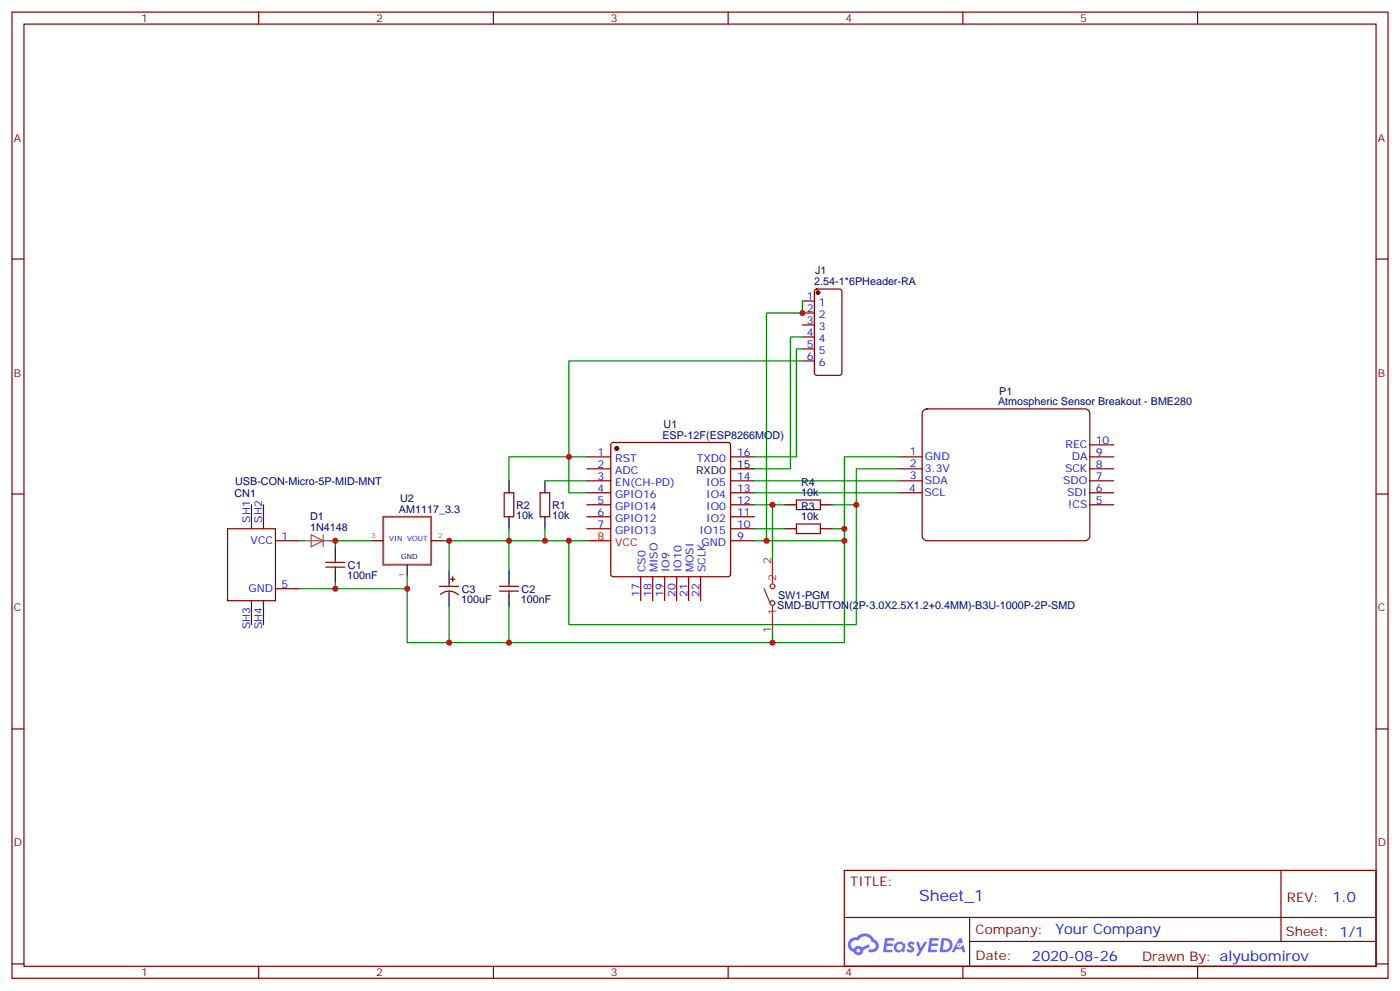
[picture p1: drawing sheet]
<svg xmlns="http://www.w3.org/2000/svg" width="412mm" height="292mm" viewBox="0 0 412 292" stroke-linecap="round" stroke-linejoin="round" font-family="sans-serif">
<g fill="none" stroke="#870000" stroke-width=".35">
<path d="M3.5 3.6h405.4v284.3h-405.4zM7.1 7.1h398.2v277.3h-398.2zM76.2 3.6v3.5M145.3 3.6v3.5M214.5 3.6v3.5M283.6 3.6v3.5M352.8 3.6v3.5M3.5 76.2h3.6M405.3 76.2h3.6M3.5 145.4h3.6M405.3 145.4h3.6M3.5 214.5h3.6"/>
<path d="M405.3 214.5h3.6M248.7 256.2h156.6v28.2h-156.6zM377.3 256.2v20.9M248.7 270h156.5M285.6 277.1h119.6M285.6 270v14.1M3.5 283.7h3.6M76.2 284.4v3.5M145.3 284.4v3.5M214.5 284.4v3.5M283.6 284.4v3.5M352.8 284.4v3.5"/>
<path d="M405.3 283.7h3.6"/>
</g>
<g fill="#5487ff">
<path d="M267.7 277.3a1.22 1.22 0 0 1 1.7 .3l-.4 .6a.47 .47 0 0 0-.3-.4 .47 .47 0 0 0-.5 .2l.1 .2a1.14 1.14 0 0 1 .8 1.7 1.14 1.14 0 0 1-1.9 0l-.2-.2 .5-.5 .7 .4a.29 .29 0 0 0 .3-.2 .29 .29 0 0 0-.2-.4 1.04 1.04 0 0 1-.6-1.7z"/>
<path d="M260.7 276.1h2.4l.3 .2-.2 .5h-1.8l-.1 .9h1.5l.3 .3-.3 .4h-1.6l-.2 1.1 1.7 .1 .2 .3-.2 .3h-2.6z"/>
<path d="M273.8 276.1h2.4l.3 .2-.1 .5h-1.8l-.2 .9h1.6l.3 .3-.4 .4h-1.6l-.1 1.1 1.7 .1 .2 .3-.2 .3h-2.6z"/>
<path d="M282.6 276.1h.7l.3 1.2-.6 .4a.69 .69 0 0 0-1 .2 .69 .69 0 0 0 .4 1 .69 .69 0 0 0 .9-.6l.5-.3 .6 2.2h-.8l-.2-.9h-1.8l-.5 .9h-.8z"/>
<path d="M269.8 277.2h.8l.6 1.8 1.1-1.8h.9l-2.6 4.2h-.8l.9-1.6z"/>
<path d="M277.4 276.1l-.6 4.1h1.3a2.11 2.11 0 0 0 2.5-2.1 2.11 2.11 0 0 0-2.5-2zM278.1 276.8a1.39 1.39 0 0 1 1.7 1.4 1.39 1.39 0 0 1-1.8 1.3h-.3z"/>
<path d="M263.7 277.7a1.54 1.54 0 0 0-.1 2.1 1.54 1.54 0 0 0 2.2 .2l.6 .2 .3-2.3-.2-.2-.4-.1a1.49 1.49 0 0 0-2.4 .1zM264 278.7a.94 .94 0 0 1 1.8 0 .94 .94 0 0 1-1.8 0z"/>
<path d="M250.4 276.5a2.18 2.18 0 0 0 1.1 3.7 1.44 1.44 0 0 0 1.6 .9 1.44 1.44 0 0 0 1.2-1.5l2-1-.5-.7-1.9 .9a1.47 1.47 0 0 0-2.4 .5 1.39 1.39 0 0 1-.7-2 1.39 1.39 0 0 1 2-.4 2.12 2.12 0 0 1 2.2-1.3 2.12 2.12 0 0 1 1.9 1.6 1.14 1.14 0 0 1 1.1 1.5 1.14 1.14 0 0 1-1.7 .7 .43 .43 0 0 0-.5 .3 .43 .43 0 0 0 .4 .5 1.98 1.98 0 0 0 2.5-1.2 1.98 1.98 0 0 0-1.2-2.5 3.1 3.1 0 0 0-5.3-.7l-.9 .1zM252.3 279.8a.55 .55 0 0 1 1.1 0 .55 .55 0 0 1-1.1 0z"/>
<circle cx="282.6" cy="278.2" r=".26"/>
</g>
<circle cx="181.7" cy="132" r=".53" fill="#870000" stroke="#870000" stroke-width=".35"/>
<g fill="none" stroke="#870000" stroke-width=".35">
<path d="M172.9 134.4h7M172.9 138h7M180.2 130.4l.4-.2h33.9l.5 .2 .2 .5v38.1l-.2 .5-.5 .2h-33.9l-.5-.2-.2-.5v-38.1zM215.2 134.4h7M172.9 141.5h7M172.9 145h7M172.9 148.6h7M172.9 152.1h7M172.9 155.6h7M215.2 141.5h7M215.2 145h7M215.2 148.6h7"/>
<path d="M215.2 152.1h7M215.2 155.6h7M215.2 159.1h7M188.7 169.7v7.1M192.3 169.7v7.1M195.8 169.7v7.1M199.3 169.7v7.1M202.8 169.7v7.1M206.4 169.7v7.1"/>
</g>
<path d="M172.9 159.1h7" fill="none" stroke="#f00" stroke-width=".35"/>
<path d="M215.2 138h7" fill="none" stroke="#000" stroke-width=".35"/>
<path d="M272 120.9l1-.6h46.6a1.41 1.41 0 0 1 1.4 1.4v36a1.51 1.51 0 0 1-1.4 1.4h-46.6a1.51 1.51 0 0 1-1.4-1.4v-36z" fill="#fff" stroke="#800000" stroke-width=".35"/>
<g fill="none" stroke="#870000" stroke-width=".35">
<path d="M236.4 88.6h3.5M236.4 92.1h3.5M236.4 95.6h3.5M236.4 99.2h3.5M240.1 85.3l.5-.2h6.7l.6 .4 .1 24.2-.5 .7-6.9 .1-.7-.5v-24.2zM236.4 102.7h3.5M236.4 106.2h3.5M264.6 134.4h7M264.6 138h7M321 134.4h7.1M321 138h7.1M321 130.9h7.1"/>
<path d="M67 155.6h14.1v21.2h-14.1zM74.1 148.6v7M77.6 148.6v7M81.1 159.1h7.1M148.5 145h2.8v7.1h-2.8zM159.1 145h2.8v7.1h-2.8zM234.6 154.2h7.1v2.8h-7.1zM234.6 147.1h7.1v2.9h-7.1zM264.6 141.5h7M264.6 145h7M321 141.5h7.1M321 145h7.1"/>
<path d="M321 148.6h7.1M74.1 176.8v7M77.6 176.8v7M81.1 173.2h7.1M96 166.9h5.6M96 165.5h5.6M98.8 164.4v1.1M98.8 166.9v1.1M129.5 172.5h5.6M129.8 174.9a3.8 3.8 0 0 1 5.2 .2M132.3 171.5v1M132.3 174v1"/>
<path d="M132.6 170.4h1.5M133.3 169.7v1.4M147.1 174h5.7M147.1 172.5h5.7M149.9 171.5v1M149.9 174v1"/>
</g>
<path d="M112.9 152.1h14.1v14.1h-14.1z" fill="none" stroke="#a64a4a" stroke-width=".56"/>
<g fill="none" stroke="#000" stroke-width=".35">
<path d="M109.4 159.1h3.4M127.1 159.1h3.4M149.9 141.5v3.5M149.9 152.1v3.5M160.5 141.5v3.5M160.5 152.1v3.5M231.1 155.6h3.5M231.1 148.6h3.5M241.7 155.6h3.5M241.7 148.6h3.5M98.8 160.9v3.5M98.8 168v3.5"/>
<path d="M119.9 166.2v3.5M132.3 168v3.5M132.3 175v3.5M149.9 168v3.5M149.9 175v3.5"/>
</g>
<g fill="none" stroke="#008700" stroke-width=".35">
<path d="M236.4 88.6v3.5h-10.6v67M236.4 99.2h-3.6v38.8h-10.6M236.4 106.2h-68.8v28.2h-17.7v7.1M236.4 102.7h-1.8v31.7h-12.4M172.9 134.4h-5.3v10.6h5.3M264.6 138h-12.4v45.8h-84.6v-24.7M264.6 134.4h-15.9v24.7h-26.5M88.2 159.1h1.8M97 159.1h1.8v1.8M98.8 159.1h10.6M130.5 159.1h42.4M132.3 159.1v8.9"/>
<path d="M149.9 155.6v12.4M160.5 141.5h12.4M160.5 155.6v3.5M222.2 148.6h5.3v15.8M222.2 145h42.4M222.2 141.5h42.4M222.2 155.6h8.9M227.5 148.6h3.6M245.2 155.6h3.5M245.2 148.6h7M248.7 159.1v30h-128.8v-19.4M88.2 173.2h31.7"/>
<path d="M98.8 171.5v1.7M132.3 178.5v10.6M149.9 178.5v10.6M227.5 185.6v3.5"/>
</g>
<path d="M90 159.1h3.4M91.7 157.4l3.5 1.7-3.5 1.8zM93.5 159.1h3.5M95.2 157.4v3.5" fill="none" stroke="#a64a4a" stroke-width=".35"/>
<g fill="none" stroke="#8c2424" stroke-width=".35">
<path d="M225.1 173.2l1.7 4.3M227.5 164.4v7.1M227.5 178.5v7.1"/>
<circle cx="227.5" cy="172.5" r=".71"/>
<circle cx="227.5" cy="177.5" r=".71"/>
</g>
<circle cx="240.9" cy="86.1" r=".53" fill="#870000" stroke="#870000" stroke-width=".35"/>
<g fill="#c00">
<circle cx="252.2" cy="148.6" r=".88"/>
<circle cx="132.3" cy="159.1" r=".88"/>
<circle cx="98.8" cy="159.1" r=".88"/>
<circle cx="149.9" cy="189.1" r=".88"/>
<circle cx="119.9" cy="173.2" r=".88"/>
<circle cx="248.7" cy="159.1" r=".88"/>
<circle cx="149.9" cy="159.1" r=".88"/>
<circle cx="248.7" cy="155.6" r=".88"/>
<circle cx="167.6" cy="159.1" r=".88"/>
<circle cx="160.5" cy="159.1" r=".88"/>
<circle cx="167.6" cy="134.4" r=".88"/>
<circle cx="98.8" cy="173.2" r=".88"/>
<circle cx="132.3" cy="189.1" r=".88"/>
<circle cx="225.8" cy="159.1" r=".88"/>
<circle cx="236.4" cy="92.1" r=".88"/>
<circle cx="227.5" cy="189.1" r=".88"/>
<circle cx="227.5" cy="148.6" r=".88"/>
</g>
<text font-size="4.6" fill="#00f" x="270.8" y="265.2">Sheet_1</text>
<g font-size="4.2" fill="#00f">
<text x="392.5" y="265.4">1.0</text>
<text x="310.9" y="275">Your Company</text>
<text x="304" y="282.8">2020-08-26</text>
</g>
<g font-size="3.9" fill="#800">
<text x="250.5" y="260.7">TITLE:</text>
<text x="379.1" y="265.4">REV:</text>
<text x="287.4" y="274.9">Company:</text>
<text x="378.7" y="275.6">Sheet: 1/1</text>
<text x="287.4" y="282.6">Date:</text>
<text x="336.4" y="282.7">Drawn By: alyubomirov</text>
</g>
<g font-size="3.2" fill="#800">
<text x="41.6" y="6.6">1</text>
<text x="110.8" y="6.6">2</text>
<text x="179.9" y="6.6">3</text>
<text x="249.1" y="6.6">4</text>
<text x="318.2" y="6.6">5</text>
<text x="4.1" y="41.7">A</text>
<text x="405.9" y="41.7">A</text>
<text x="4.1" y="110.8">B</text>
<text x="405.9" y="110.8">B</text>
<text x="4.1" y="180">C</text>
<text x="405.9" y="180">C</text>
<text x="4.1" y="249.1">D</text>
<text x="405.9" y="249.1">D</text>
<text x="41.6" y="287.4">1</text>
<text x="110.8" y="287.4">2</text>
<text x="179.9" y="287.4">3</text>
<text x="249.1" y="287.4">4</text>
<text x="318.2" y="287.4">5</text>
</g>
<g font-size="3.2" fill="#000080">
<text x="239.9" y="84">2.54-1*6PHeader-RA</text>
<text x="240.1" y="80.8">J1</text>
<text x="294" y="119.3">Atmospheric Sensor Breakout - BME280</text>
<text x="294.4" y="116.1">P1</text>
<text x="195.5" y="126">U1</text>
<text x="195.1" y="129.2">ESP-12F(ESP8266MOD)</text>
<text x="69.3" y="142.6">USB-CON-Micro-5P-MID-MNT</text>
<text x="236" y="142.9">R4</text>
<text x="69.1" y="146.2">CN1</text>
<text x="117.9" y="147.8">U2</text>
<text x="152.1" y="149.7">R2</text>
<text x="162.6" y="149.7">R1</text>
<text x="236" y="150">R3</text>
<text x="236" y="146.1">10k</text>
<text x="91.3" y="153.1">D1</text>
<text x="117.5" y="151">AM1117_3.3</text>
<text x="152" y="152.9">10k</text>
<text x="162.6" y="152.9">10k</text>
<text x="236" y="153.1">10k</text>
<text x="91.3" y="156.3">1N4148</text>
<text x="102.5" y="167.3">C1</text>
<text x="102.3" y="170.5">100nF</text>
<text x="135.8" y="177.6">100uF</text>
<text x="136" y="174.4">C3</text>
<text x="153.5" y="177.6">100nF</text>
<text x="153.6" y="174.4">C2</text>
<text x="229" y="179.4">SMD-BUTTON(2P-3.0X2.5X1.2+0.4MM)-B3U-1000P-2P-SMD</text>
<text x="229.2" y="176.1">SW1-PGM</text>
</g>
<g font-size="3.2" fill="#00f">
<text x="237.7" y="88.2">1</text>
<text x="241.2" y="90">1</text>
<text x="237.7" y="91.8">2</text>
<text x="237.7" y="95.3">3</text>
<text x="241.2" y="93.5">2</text>
<text x="237.7" y="98.8">4</text>
<text x="241.2" y="97">3</text>
<text x="241.2" y="100.6">4</text>
<text x="237.7" y="102.3">5</text>
<text x="237.7" y="105.9">6</text>
<text x="241.2" y="104.1">5</text>
<text x="241.2" y="107.6">6</text>
<text x="313.9" y="132">REC</text>
<text x="322.8" y="130.6">10</text>
<text x="176" y="134.1">1</text>
<text x="176" y="137.6">2</text>
<text x="181.2" y="135.9">RST</text>
<text x="205.3" y="135.9">TXD0</text>
<text x="217.1" y="134.1">16</text>
<text x="268" y="134">1</text>
<text x="268" y="137.5">2</text>
<text x="272.5" y="135.4">GND</text>
<text x="315.7" y="135.5">DA</text>
<text x="322.8" y="137.6">8</text>
<text x="322.8" y="134.1">9</text>
<text x="176" y="141.1">3</text>
<text x="181.2" y="139.4">ADC</text>
<text x="181.2" y="142.9">EN(CH-PD)</text>
<text x="208" y="142.9">IO5</text>
<text x="217.1" y="141.1">14</text>
<text x="268" y="141.1">3</text>
<text x="272.5" y="138.9">3.3V</text>
<text x="272.5" y="142.5">SDA</text>
<text x="313.2" y="142.6">SDO</text>
<text x="313.7" y="139">SCK</text>
<text x="322.8" y="141.1">7</text>
<text x="176" y="144.7">4</text>
<text x="176" y="148.2">5</text>
<text x="181.2" y="146.4">GPIO16</text>
<text x="181.2" y="150">GPIO14</text>
<text x="208" y="150">IO0</text>
<text x="208" y="146.4">IO4</text>
<text x="217.1" y="148.2">12</text>
<text x="217.1" y="144.7">13</text>
<text x="267.9" y="144.7">4</text>
<text x="272.3" y="146.1">SCL</text>
<text x="314.4" y="146.1">SDI</text>
<text x="314.7" y="149.6">!CS</text>
<text x="322.8" y="148.2">5</text>
<text x="322.8" y="144.7">6</text>
<text x="73.7" y="153.8" transform="rotate(-90 73.7 153.8)">SH1</text>
<text x="77.3" y="153.8" transform="rotate(-90 77.3 153.8)">SH2</text>
<text x="176" y="151.7">6</text>
<text x="176" y="155.3">7</text>
<text x="181.2" y="153.5">GPIO12</text>
<text x="208" y="153.5">IO2</text>
<text x="217.1" y="155.3">10</text>
<text x="217.1" y="151.7">11</text>
<text x="73.8" y="160.2">VCC</text>
<text x="82.9" y="158.8">1</text>
<text x="181.2" y="157">GPIO13</text>
<text x="206" y="157">IO15</text>
<text x="206.6" y="160.5">GND</text>
<text x="217.1" y="158.8">9</text>
<text x="82.9" y="172.9">5</text>
<text x="190.1" y="168.4" transform="rotate(-90 190.1 168.4)">CS0</text>
<text x="193.7" y="168.4" transform="rotate(-90 193.7 168.4)">MISO</text>
<text x="197.2" y="168.4" transform="rotate(-90 197.2 168.4)">IO9</text>
<text x="200.7" y="168.4" transform="rotate(-90 200.7 168.4)">IO10</text>
<text x="204.3" y="168.4" transform="rotate(-90 204.3 168.4)">MOSI</text>
<text x="207.8" y="168.4" transform="rotate(-90 207.8 168.4)">SCLK</text>
<text x="73.2" y="174.3">GND</text>
<text x="188.4" y="175.7" transform="rotate(-90 188.4 175.7)">17</text>
<text x="191.9" y="175.7" transform="rotate(-90 191.9 175.7)">18</text>
<text x="195.4" y="175.7" transform="rotate(-90 195.4 175.7)">19</text>
<text x="199" y="175.7" transform="rotate(-90 199 175.7)">20</text>
<text x="202.5" y="175.7" transform="rotate(-90 202.5 175.7)">21</text>
<text x="206" y="175.7" transform="rotate(-90 206 175.7)">22</text>
<text x="73.7" y="185.1" transform="rotate(-90 73.7 185.1)">SH3</text>
<text x="77.3" y="185.1" transform="rotate(-90 77.3 185.1)">SH4</text>
</g>
<g font-size="3.2">
<text x="217.1" y="137.6">15</text>
<text x="205" y="139.4">RXD0</text>
</g>
<g font-size="3.2" fill="#f00">
<text x="176" y="158.8">8</text>
<text x="181.2" y="160.5">VCC</text>
</g>
<g font-size="3.2" fill="#8d2323">
<text x="227.2" y="165.8" transform="rotate(-90 227.2 165.8)">2</text>
<text x="228.6" y="171" transform="rotate(-90 228.6 171)">2</text>
<text x="228.6" y="181" transform="rotate(-90 228.6 181)">1</text>
<text x="227.2" y="186.2" transform="rotate(-90 227.2 186.2)">1</text>
</g>
<g font-size="2.1" fill="#a54b4b">
<text x="109.4" y="158.4">3</text>
<text x="129.1" y="158.4">2</text>
<text x="119.2" y="169.7" transform="rotate(-90 119.2 169.7)">1</text>
</g>
<text font-size="2.1" fill="#00c" x="114.7" y="159.1">VIN VOUT</text>
<text font-size="2.1" x="118.2" y="164.4">GND</text>
</svg>
